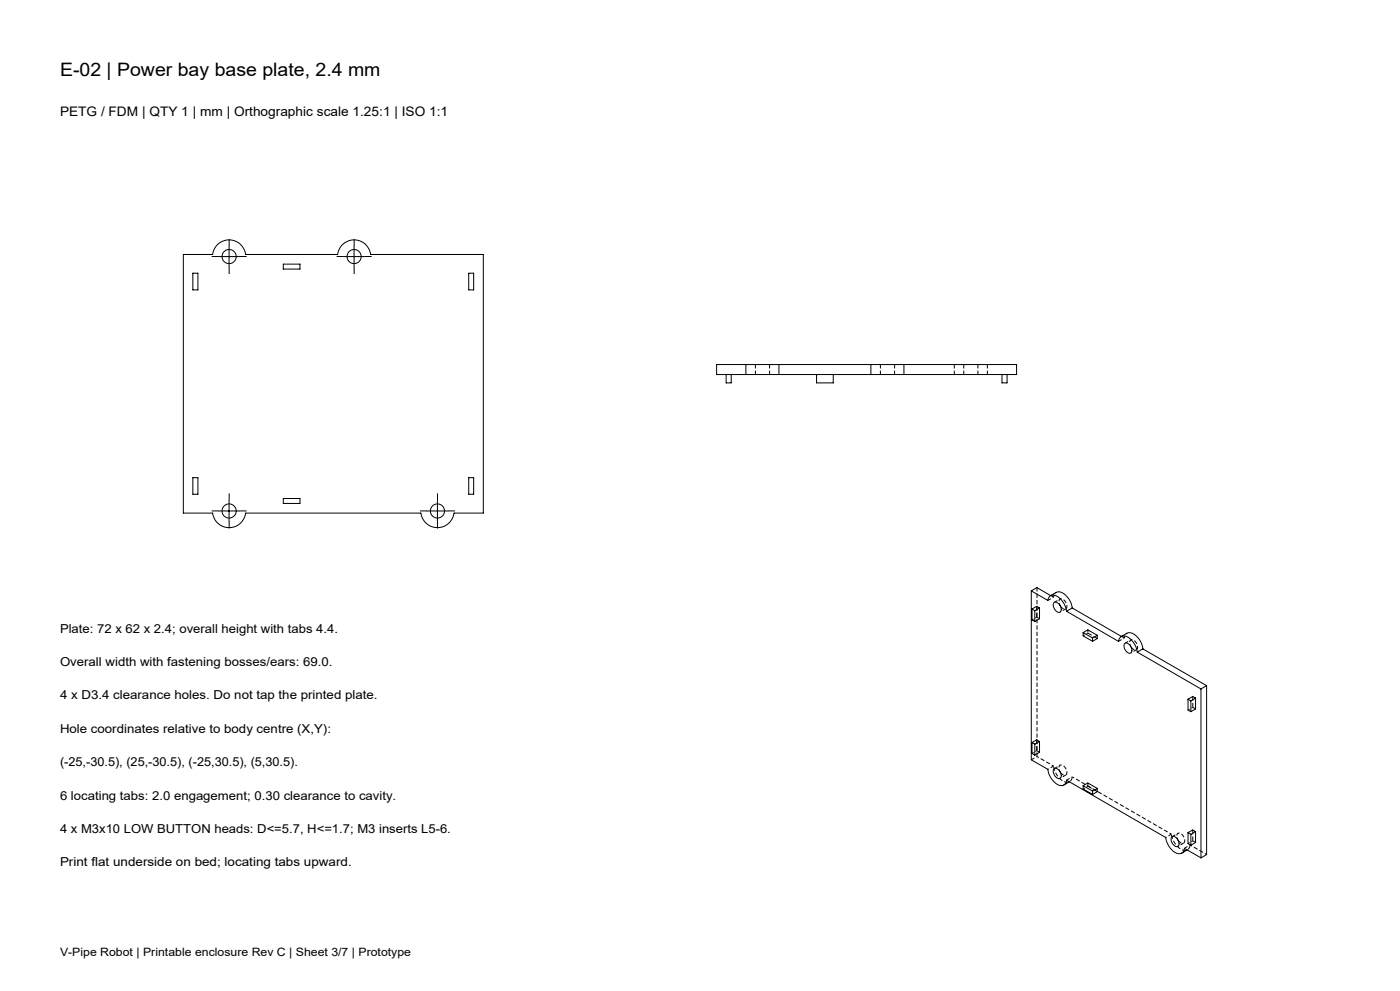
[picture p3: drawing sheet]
<svg xmlns="http://www.w3.org/2000/svg" width="420mm" height="297mm" viewBox="0 0 420 297" stroke-linecap="round" stroke-linejoin="round" font-family="sans-serif">
<g fill="none" stroke="#000" stroke-width=".3">
<path d="M55 76.3h8.8a5 5 0 0 1 4.9-4.4 5 5 0 0 1 5 4.4h27.6a5 5 0 0 1 4.9-4.4 5 5 0 0 1 5 4.4h33.8v77.5h-8.8a5 5 0 0 1-5 4.3 5 5 0 0 1-4.9-4.3h-52.6a5 5 0 0 1-5 4.3 5 5 0 0 1-4.9-4.3h-8.8zM65.6 76.9h6.3M68.7 73.8v6.2M85 79.2h5v1.4h-5zM103.1 76.9h6.3M106.2 73.8v6.2M57.9 81.9h1.5v5h-1.5zM140.6 81.9h1.5v5h-1.5zM217.8 112.3v2.5h1.6v-2.5M223.8 109.3h9.9M223.8 112.3h9.9M223.8 109.3v3"/>
<path d="M223.8 109.3h-8.8v3h8.8M233.7 109.3v3M233.7 109.3h27.6M233.7 112.3h27.6M245 112.3v2.5h5v-2.5M261.3 109.3h9.9M261.3 112.3h9.9M261.3 109.3v3M271.2 109.3v3M271.2 109.3h33.8v3h-33.8M300.6 112.3v2.5h1.5v-2.5M57.9 143.2h1.5v4.9h-1.5z"/>
<path d="M65.6 153.1h6.3M68.7 150v6.3M85 149.4h5v1.5h-5zM128.1 153.1h6.3M131.2 150v6.3M140.6 143.2h1.5v4.9h-1.5zM309.4 177.1v50.6l5 2.9a5.3 5.3 0 0 0 4.3 4.8l.8-.5 .5-1.1 29.7 17.2a5.6 5.6 0 0 0 4 4.9l1-.3 .6-1.4 5 2.9M309.4 177.1l5 2.8a1.67 1.67 0 0 1 1-1.5 1.67 1.67 0 0 1 1.7 .3 6.5 6.5 0 0 1 2.9 4.5M309.4 177.1l1.7-1 4.1 2.4M315.2 178.5l1.7-1a3 3 0 0 1 3.5 1.7l.9 1.5 .4 1.5M309.6 182.5v3.3l.8 .5M309.6 182.5l.8 .5"/>
<path d="M310.4 183v3.3M311.9 182.2v3.3l-1.5 .8M311.9 182.2l-.9-.5-1.4 .8M311.9 182.2l-1.5 .8M316.2 180.6a1.85 1.85 0 0 1 1.8 .9 1.85 1.85 0 0 1-.1 2 2.07 2.07 0 0 1-1.7-2.9zM318 181.4l.1 .2M320 183.2l15.6 9a1.78 1.78 0 0 1 1.2-1.6 1.78 1.78 0 0 1 2 .6 6.2 6.2 0 0 1 2.4 4.2M321.7 182.2l14.7 8.5M321.7 182.2l-1.7 1M324.9 189.6l1.5-.8 2.8 1.6M324.9 189.6v1l2.9 1.6M324.9 189.6l2.9 1.6"/>
<path d="M327.8 191.2v1M329.2 190.4v1l-1.4 .8M329.2 190.4l-1.4 .8M336.4 190.8l1.7-1a3.1 3.1 0 0 1 3.5 1.6l.9 1.5 .4 1.6M337.4 192.8a1.93 1.93 0 0 1 2 2.7 1.08 1.08 0 0 1-1.8-.6l-.4-1zM339.2 193.7l.1 .1M341.2 195.4l19.1 11.1M342.9 194.5l-1.7 .9M342.9 194.5l19.1 11M356.4 209.5l.9 .5M356.4 209.5v3.3l.9 .5M357.3 210v3.3"/>
<path d="M358.7 209.2v3.3l-1.4 .8M358.7 209.2l-.9-.5-1.4 .8M358.7 209.2l-1.4 .8M360.3 206.5v50.6M362 205.5v50.6l-1.7 1M362 205.5l-1.7 1M309.6 222.5v3.3l.8 .5M309.6 222.5l.8 .5M310.4 223v3.3M311.9 222.2v3.3l-1.5 .8M311.9 222.2l-.9-.5-1.4 .8M311.9 222.2l-1.5 .8"/>
<path d="M316.2 230.4a1.85 1.85 0 0 1 1.8 .9 1.85 1.85 0 0 1-.1 2 2.07 2.07 0 0 1-1.7-2.9zM318 231.2l.1 .2M320.8 234.3l-1.6 1M324.9 235.5l1.5-.8 2.8 1.6M324.9 235.5v1l2.9 1.6M324.9 235.5l2.9 1.6M327.8 237.1v1M329.2 236.3v1l-1.4 .8M329.2 236.3l-1.4 .8M351.6 250.8a1.96 1.96 0 0 1 2 2.6 1.12 1.12 0 0 1-1.8-.5l-.5-1.1zM353.3 251.6l.1 .2M356.2 254.7l-1.7 1"/>
<path d="M356.4 249.6v3.2l.9 .5M356.4 249.6l.9 .4M357.3 250v3.3M358.7 249.2v3.3l-1.4 .8M358.7 249.2l-.9-.5-1.4 .9M358.7 249.2l-1.4 .8"/>
<circle cx="68.7" cy="76.9" r="2.14"/>
<circle cx="106.2" cy="76.9" r="2.14"/>
<circle cx="68.7" cy="153.1" r="2.13"/>
<circle cx="131.2" cy="153.1" r="2.12"/>
</g>
<path d="M226.6 109.3v3M230.9 112.3v-3M264.1 109.3v3M268.4 112.3v-3M286.3 112.3v-3M289.1 109.3v3M293.4 112.3v-3M296.2 109.3v3M311.1 176.1v50.6" fill="none" stroke="#000" stroke-width=".3" stroke-dasharray="1.3 .6" stroke-dashoffset=".1" stroke-linecap="butt"/>
<path d="M311 181.7v3.3M326.4 189.7l2.8 1.7M357.8 208.7v3.3M311 221.7v3.3M320.8 234.3h.1M326.4 235.6l2.8 1.7M357.8 248.7v3.3" fill="none" stroke="#000" stroke-width=".3" stroke-dasharray="1.3 .6" stroke-linecap="butt"/>
<path d="M316.1 179l-.9-.5M311 185l.9 .4M326.4 188.7v1M337.3 191.2l-.9-.5M357.8 212l.9 .5M311 225l.9 .5M326.4 234.6v1M357.8 252l.9 .5" fill="none" stroke="#000" stroke-width=".3" stroke-dasharray="1.3 .6" stroke-dashoffset=".5" stroke-linecap="butt"/>
<path d="M311 185l-1.4 .8M326.4 189.7l-1.4 .8M357.8 212l-1.4 .8M311 225l-1.4 .8M326.4 235.6l-1.4 .8M357.8 252l-1.4 .8" fill="none" stroke="#000" stroke-width=".3" stroke-dasharray="1.3 .6" stroke-dashoffset=".8" stroke-linecap="butt"/>
<g fill="none" stroke="#000" stroke-width=".3" stroke-dasharray="1.3 .6" stroke-dashoffset="1" stroke-linecap="butt">
<path d="M316.1 179l-1.7 .9M318 179.5l-1.7 1M318 183.4l1.7-.9M337.3 191.2l-1.7 1M339.2 191.8l-1.7 .9M339.2 195.7l1.7-1M311.1 226.7l-1.7 1M314.4 230.6l1.7-1M318 229.3l-1.7 1M318 233.3l1.7-1M321.7 232.8l-1.7 1M349.7 251l1.7-1"/>
<path d="M353.4 249.7l-1.7 1M353.4 253.7l1.7-1M357 253.2l-1.7 1"/>
</g>
<path d="M316.9 177.5l-.6 .7-.2 .8M338.1 189.8l-.6 .6-.2 .8" fill="none" stroke="#000" stroke-width=".3" stroke-dasharray="1.3 .6" stroke-dashoffset=".9" stroke-linecap="butt"/>
<path d="M317.7 180.3a.79 .79 0 0 1 .5-.9 .79 .79 0 0 1 .9 .4 1.8 1.8 0 0 1 .5 2.7l-.7-.1-.8-.8M338.9 192.5a.79 .79 0 0 1 .5-.8 .79 .79 0 0 1 1 .3 1.8 1.8 0 0 1 .4 2.8l-.7-.2-.8-.8M317.7 230.1a.79 .79 0 0 1 .5-.8 .79 .79 0 0 1 .9 .3 1.8 1.8 0 0 1 .5 2.7l-.7-.1-.8-.8M353 250.5a.79 .79 0 0 1 .6-.8 .79 .79 0 0 1 .9 .3 1.8 1.8 0 0 1 .5 2.7l-.8-.1-.8-.8" fill="none" stroke="#000" stroke-width=".3" stroke-dasharray="1.3 .6" stroke-dashoffset="-.1" stroke-linecap="butt"/>
<path d="M318 181.4l-.3-1.1M339.2 193.6l-.3-1.1M311.1 226.7l5 2.9M318 231.2l-.3-1.1M321.7 232.8l29.7 17.2M353.3 251.6l-.3-1.1M357 253.2l5 2.9" fill="none" stroke="#000" stroke-width=".3" stroke-dasharray="1.3 .6" stroke-dashoffset=".6" stroke-linecap="butt"/>
<path d="M316.1 229.6a5.2 5.2 0 0 0 4.3 4.8l.9-.5 .4-1.1M351.4 250a5.2 5.2 0 0 0 4.4 4.8l.8-.5 .4-1.1" fill="none" stroke="#000" stroke-width=".3" stroke-dasharray="1.3 .6" stroke-dashoffset="-.2" stroke-linecap="butt"/>
<g fill="none" stroke="#000" stroke-width=".3" stroke-dasharray="30.5 1.3 1.3 1.3" stroke-linecap="butt">
<path d="M65.6 76.9h-2.1M68.8 73.8v-2.2M71.9 76.9h2.1M103.1 76.9h-2.1M106.3 73.8v-2.2M109.4 76.9h2.1M68.8 80v2.1M106.3 80v2.1M65.6 153.1h-2.1M68.8 150v-2.1M68.8 156.3v2.1M71.9 153.1h2.1"/>
<path d="M128.1 153.1h-2.1M131.2 150v-2.1M131.2 156.3v2.1M134.4 153.1h2.1"/>
</g>
<text font-size="5.5" x="18" y="22.7">E-02 | Power bay base plate, 2.4 mm</text>
<text font-size="3.9" x="18" y="34.8">PETG / FDM | QTY 1 | mm | Orthographic scale 1.25:1 | ISO 1:1</text>
<g font-size="3.7">
<text x="18" y="189.6">Plate: 72 x 62 x 2.4; overall height with tabs 4.4.</text>
<text x="18" y="199.6">Overall width with fastening bosses/ears: 69.0.</text>
<text x="18" y="209.6">4 x D3.4 clearance holes. Do not tap the printed plate.</text>
<text x="18" y="219.6">Hole coordinates relative to body centre (X,Y):</text>
<text x="18" y="229.6">(-25,-30.5), (25,-30.5), (-25,30.5), (5,30.5).</text>
<text x="18" y="239.6">6 locating tabs: 2.0 engagement; 0.30 clearance to cavity.</text>
<text x="18" y="249.6">4 x M3x10 LOW BUTTON heads: D&lt;=5.7, H&lt;=1.7; M3 inserts L5-6.</text>
<text x="18" y="259.6">Print flat underside on bed; locating tabs upward.</text>
</g>
<text font-size="3.4" x="18" y="286.5">V-Pipe Robot | Printable enclosure Rev C | Sheet 3/7 | Prototype</text>
</svg>
